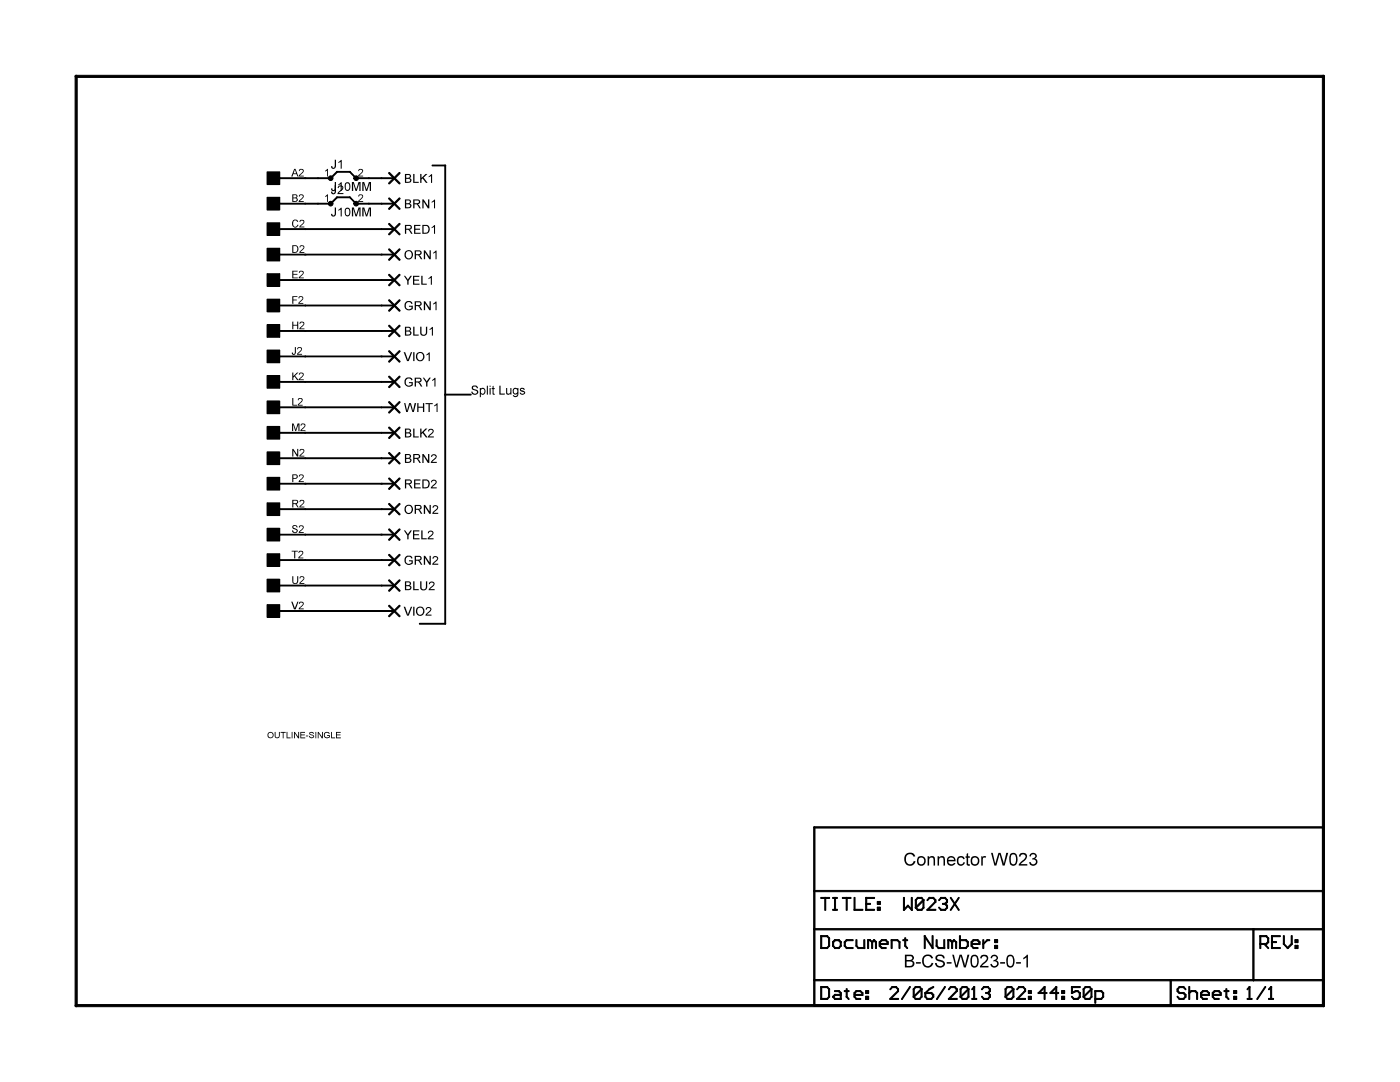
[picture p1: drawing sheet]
<?xml version="1.0" encoding="utf-8"?>
<!DOCTYPE eagle SYSTEM "eagle.dtd">
<eagle version="6.6.0">
<drawing>
<settings>
<setting alwaysvectorfont="no"/>
<setting verticaltext="up"/>
</settings>
<grid distance="0.1" unitdist="inch" unit="inch" style="lines" multiple="1" display="no" altdistance="0.01" altunitdist="inch" altunit="inch"/>
<schematic xreflabel="%F%N/%S.%C%R" xrefpart="/%S.%C%R">
<libraries>
<library name="frames">
<symbols>
<symbol name="LETTER_L">
<frame x1="0" y1="0" x2="248.92" y2="185.42" columns="12" rows="17" layer="94" border-left="no" border-top="no" border-right="no" border-bottom="no"/>
</symbol>
<symbol name="DOCFIELD">
<wire x1="0" y1="0" x2="71.12" y2="0" width="0.1016" layer="94"/>
<wire x1="101.6" y1="15.24" x2="87.63" y2="15.24" width="0.1016" layer="94"/>
<wire x1="0" y1="0" x2="0" y2="5.08" width="0.1016" layer="94"/>
<wire x1="0" y1="5.08" x2="71.12" y2="5.08" width="0.1016" layer="94"/>
<wire x1="0" y1="5.08" x2="0" y2="15.24" width="0.1016" layer="94"/>
<wire x1="101.6" y1="15.24" x2="101.6" y2="5.08" width="0.1016" layer="94"/>
<wire x1="71.12" y1="5.08" x2="71.12" y2="0" width="0.1016" layer="94"/>
<wire x1="71.12" y1="5.08" x2="87.63" y2="5.08" width="0.1016" layer="94"/>
<wire x1="71.12" y1="0" x2="101.6" y2="0" width="0.1016" layer="94"/>
<wire x1="87.63" y1="15.24" x2="87.63" y2="5.08" width="0.1016" layer="94"/>
<wire x1="87.63" y1="15.24" x2="0" y2="15.24" width="0.1016" layer="94"/>
<wire x1="87.63" y1="5.08" x2="101.6" y2="5.08" width="0.1016" layer="94"/>
<wire x1="101.6" y1="5.08" x2="101.6" y2="0" width="0.1016" layer="94"/>
<wire x1="0" y1="15.24" x2="0" y2="22.86" width="0.1016" layer="94"/>
<wire x1="101.6" y1="35.56" x2="0" y2="35.56" width="0.1016" layer="94"/>
<wire x1="101.6" y1="35.56" x2="101.6" y2="22.86" width="0.1016" layer="94"/>
<wire x1="0" y1="22.86" x2="101.6" y2="22.86" width="0.1016" layer="94"/>
<wire x1="0" y1="22.86" x2="0" y2="35.56" width="0.1016" layer="94"/>
<wire x1="101.6" y1="22.86" x2="101.6" y2="15.24" width="0.1016" layer="94"/>
<text x="1.27" y="1.27" size="2.54" layer="94">Date:</text>
<text x="12.7" y="1.27" size="2.54" layer="94">&gt;LAST_DATE_TIME</text>
<text x="72.39" y="1.27" size="2.54" layer="94">Sheet:</text>
<text x="86.36" y="1.27" size="2.54" layer="94">&gt;SHEET</text>
<text x="88.9" y="11.43" size="2.54" layer="94">REV:</text>
<text x="1.27" y="19.05" size="2.54" layer="94">TITLE:</text>
<text x="1.27" y="11.43" size="2.54" layer="94">Document Number:</text>
<text x="17.78" y="19.05" size="2.54" layer="94">&gt;DRAWING_NAME</text>
</symbol>
</symbols>
<devicesets>
<deviceset name="LETTER_L" prefix="FRAME" uservalue="yes">
<gates>
<gate name="G$1" symbol="LETTER_L" x="0" y="0"/>
<gate name="G$2" symbol="DOCFIELD" x="147.32" y="0" addlevel="must"/>
</gates>
<devices>
<device name="">
<technologies>
<technology name=""/>
</technologies>
</device>
</devices>
</deviceset>
</devicesets>
</library>
<library name="dec-con">
<symbols>
<symbol name="DEVICE">
<text x="0" y="0" size="1.27" layer="94">&gt;Value</text>
</symbol>
<symbol name="EDGE-RIGHT">
<rectangle x1="-5.08" y1="-1.27" x2="-2.54" y2="1.27" layer="94"/>
<pin name="1" x="2.54" y="0" visible="pad" length="middle" rot="R180"/>
</symbol>
<symbol name="PAD">
<wire x1="-1.016" y1="1.016" x2="1.016" y2="-1.016" width="0.254" layer="94"/>
<wire x1="-1.016" y1="-1.016" x2="1.016" y2="1.016" width="0.254" layer="94"/>
<text x="1.905" y="-0.9525" size="1.778" layer="95">&gt;NAME</text>
<pin name="P" x="-2.54" y="0" visible="off" length="short" direction="pas"/>
</symbol>
</symbols>
<devicesets>
<deviceset name="OUTLINE-*">
<gates>
<gate name="G$1" symbol="DEVICE" x="0" y="0" addlevel="always"/>
</gates>
<devices>
<device name="SINGLE" package="SINGLE">
<technologies>
<technology name=""/>
</technologies>
</device>
<device name="SINGLE-R" package="SINGLE-R">
<technologies>
<technology name=""/>
</technologies>
</device>
<device name="PROTO" package="DECPROTO111">
<technologies>
<technology name=""/>
</technologies>
</device>
<device name="OMNIBUS" package="OMNIBUS">
<technologies>
<technology name=""/>
</technologies>
</device>
<device name="DOUBLE" package="DOUBLE">
<technologies>
<technology name=""/>
</technologies>
</device>
<device name="DOUBLE-R" package="DOUBLE-R">
<technologies>
<technology name=""/>
</technologies>
</device>
<device name="SINGLE-LONG" package="SINGLE-LONG">
<technologies>
<technology name=""/>
</technologies>
</device>
<device name="DOUBLE-LONG" package="DOUBLE-LONG">
<technologies>
<technology name=""/>
</technologies>
</device>
</devices>
</deviceset>
<deviceset name="EDGE-1">
<gates>
<gate name="V2" symbol="EDGE-RIGHT" x="0" y="43.18" addlevel="always" swaplevel="1"/>
<gate name="U2" symbol="EDGE-RIGHT" x="0" y="38.1" addlevel="always" swaplevel="1"/>
<gate name="T2" symbol="EDGE-RIGHT" x="0" y="33.02" addlevel="always" swaplevel="1"/>
<gate name="S2" symbol="EDGE-RIGHT" x="0" y="27.94" addlevel="always" swaplevel="1"/>
<gate name="R2" symbol="EDGE-RIGHT" x="0" y="22.86" addlevel="always" swaplevel="1"/>
<gate name="P2" symbol="EDGE-RIGHT" x="0" y="17.78" addlevel="always" swaplevel="1"/>
<gate name="N2" symbol="EDGE-RIGHT" x="0" y="12.7" addlevel="always" swaplevel="1"/>
<gate name="M2" symbol="EDGE-RIGHT" x="0" y="7.62" addlevel="always" swaplevel="1"/>
<gate name="L2" symbol="EDGE-RIGHT" x="0" y="2.54" addlevel="always" swaplevel="1"/>
<gate name="K2" symbol="EDGE-RIGHT" x="0" y="-2.54" addlevel="always" swaplevel="1"/>
<gate name="J2" symbol="EDGE-RIGHT" x="0" y="-7.62" addlevel="always" swaplevel="1"/>
<gate name="H2" symbol="EDGE-RIGHT" x="0" y="-12.7" addlevel="always" swaplevel="1"/>
<gate name="F2" symbol="EDGE-RIGHT" x="0" y="-17.78" addlevel="always" swaplevel="1"/>
<gate name="E2" symbol="EDGE-RIGHT" x="0" y="-22.86" addlevel="always" swaplevel="1"/>
<gate name="D2" symbol="EDGE-RIGHT" x="0" y="-27.94" addlevel="always" swaplevel="1"/>
<gate name="C2" symbol="EDGE-RIGHT" x="0" y="-33.02" addlevel="always" swaplevel="1"/>
<gate name="B2" symbol="EDGE-RIGHT" x="0" y="-38.1" addlevel="always" swaplevel="1"/>
<gate name="A2" symbol="EDGE-RIGHT" x="0" y="-43.18" addlevel="always" swaplevel="1"/>
</gates>
<devices>
<device name="" package="EDGE-CON1">
<connects>
<connect gate="A2" pin="1" pad="A2"/>
<connect gate="B2" pin="1" pad="B2"/>
<connect gate="C2" pin="1" pad="C2"/>
<connect gate="D2" pin="1" pad="D2"/>
<connect gate="E2" pin="1" pad="E2"/>
<connect gate="F2" pin="1" pad="F2"/>
<connect gate="H2" pin="1" pad="H2"/>
<connect gate="J2" pin="1" pad="J2"/>
<connect gate="K2" pin="1" pad="K2"/>
<connect gate="L2" pin="1" pad="L2"/>
<connect gate="M2" pin="1" pad="M2"/>
<connect gate="N2" pin="1" pad="N2"/>
<connect gate="P2" pin="1" pad="P2"/>
<connect gate="R2" pin="1" pad="R2"/>
<connect gate="S2" pin="1" pad="S2"/>
<connect gate="T2" pin="1" pad="T2"/>
<connect gate="U2" pin="1" pad="U2"/>
<connect gate="V2" pin="1" pad="V2"/>
</connects>
<technologies>
<technology name=""/>
</technologies>
</device>
</devices>
</deviceset>
<deviceset name="PAD" prefix="PAD">
<gates>
<gate name="G$1" symbol="PAD" x="2.54" y="0"/>
</gates>
<devices>
<device name="-0240" package="0240">
<connects>
<connect gate="G$1" pin="P" pad="P$1"/>
</connects>
<technologies>
<technology name=""/>
</technologies>
</device>
<device name="-0280" package="0280">
<connects>
<connect gate="G$1" pin="P" pad="P$1"/>
</connects>
<technologies>
<technology name=""/>
</technologies>
</device>
<device name="-0320" package="0320">
<connects>
<connect gate="G$1" pin="P" pad="P$1"/>
</connects>
<technologies>
<technology name=""/>
</technologies>
</device>
<device name="-0360" package="0360">
<connects>
<connect gate="G$1" pin="P" pad="P$1"/>
</connects>
<technologies>
<technology name=""/>
</technologies>
</device>
<device name="-0420" package="0420">
<connects>
<connect gate="G$1" pin="P" pad="P$1"/>
</connects>
<technologies>
<technology name=""/>
</technologies>
</device>
<device name="-0465" package="0465">
<connects>
<connect gate="G$1" pin="P" pad="P$1"/>
</connects>
<technologies>
<technology name=""/>
</technologies>
</device>
<device name="-0520" package="0520">
<connects>
<connect gate="G$1" pin="P" pad="P$1"/>
</connects>
<technologies>
<technology name=""/>
</technologies>
</device>
<device name="-0550" package="0550">
<connects>
<connect gate="G$1" pin="P" pad="P$1"/>
</connects>
<technologies>
<technology name=""/>
</technologies>
</device>
<device name="-0595" package="0595">
<connects>
<connect gate="G$1" pin="P" pad="P$1"/>
</connects>
<technologies>
<technology name=""/>
</technologies>
</device>
<device name="-0635" package="0635">
<connects>
<connect gate="G$1" pin="P" pad="P$1"/>
</connects>
<technologies>
<technology name=""/>
</technologies>
</device>
<device name="-0670" package="0670">
<connects>
<connect gate="G$1" pin="P" pad="P$1"/>
</connects>
<technologies>
<technology name=""/>
</technologies>
</device>
<device name="-0730" package="0730">
<connects>
<connect gate="G$1" pin="P" pad="P$1"/>
</connects>
<technologies>
<technology name=""/>
</technologies>
</device>
<device name="-0760" package="0760">
<connects>
<connect gate="G$1" pin="P" pad="P$1"/>
</connects>
<technologies>
<technology name=""/>
</technologies>
</device>
<device name="-0820" package="0820">
<connects>
<connect gate="G$1" pin="P" pad="P$1"/>
</connects>
<technologies>
<technology name=""/>
</technologies>
</device>
</devices>
</deviceset>
</devicesets>
</library>
<library name="jumper">
<symbols>
<symbol name="J">
<wire x1="-2.54" y1="0" x2="-1.27" y2="1.27" width="0.1524" layer="94"/>
<wire x1="-1.27" y1="1.27" x2="1.27" y2="1.27" width="0.1524" layer="94"/>
<wire x1="2.54" y1="0" x2="1.27" y2="1.27" width="0.1524" layer="94"/>
<circle x="-2.54" y="0" radius="0.254" width="0.4064" layer="94"/>
<circle x="2.54" y="0" radius="0.254" width="0.4064" layer="94"/>
<text x="-2.54" y="1.905" size="1.778" layer="95">&gt;NAME</text>
<text x="-2.54" y="-2.54" size="1.778" layer="96">&gt;VALUE</text>
<pin name="1" x="-5.08" y="0" visible="pad" length="short" direction="pas" swaplevel="1"/>
<pin name="2" x="5.08" y="0" visible="pad" length="short" direction="pas" swaplevel="1" rot="R180"/>
</symbol>
</symbols>
<devicesets>
<deviceset name="J" prefix="J">
<gates>
<gate name="1" symbol="J" x="0" y="0"/>
</gates>
<devices>
<device name="5MM" package="05">
<connects>
<connect gate="1" pin="1" pad="1"/>
<connect gate="1" pin="2" pad="2"/>
</connects>
<technologies>
<technology name=""/>
</technologies>
</device>
<device name="7MM" package="07">
<connects>
<connect gate="1" pin="1" pad="1"/>
<connect gate="1" pin="2" pad="2"/>
</connects>
<technologies>
<technology name=""/>
</technologies>
</device>
<device name="10MM" package="10">
<connects>
<connect gate="1" pin="1" pad="1"/>
<connect gate="1" pin="2" pad="2"/>
</connects>
<technologies>
<technology name=""/>
</technologies>
</device>
<device name="12MM" package="12">
<connects>
<connect gate="1" pin="1" pad="1"/>
<connect gate="1" pin="2" pad="2"/>
</connects>
<technologies>
<technology name=""/>
</technologies>
</device>
<device name="15MM" package="15">
<connects>
<connect gate="1" pin="1" pad="1"/>
<connect gate="1" pin="2" pad="2"/>
</connects>
<technologies>
<technology name=""/>
</technologies>
</device>
<device name="20MM" package="20">
<connects>
<connect gate="1" pin="1" pad="1"/>
<connect gate="1" pin="2" pad="2"/>
</connects>
<technologies>
<technology name=""/>
</technologies>
</device>
<device name="25MM" package="25">
<connects>
<connect gate="1" pin="1" pad="1"/>
<connect gate="1" pin="2" pad="2"/>
</connects>
<technologies>
<technology name=""/>
</technologies>
</device>
<device name="30MM" package="30">
<connects>
<connect gate="1" pin="1" pad="1"/>
<connect gate="1" pin="2" pad="2"/>
</connects>
<technologies>
<technology name=""/>
</technologies>
</device>
</devices>
</deviceset>
</devicesets>
</library>
</libraries>
<attributes>
</attributes>
<variantdefs>
</variantdefs>
<classes>
<class number="0" name="default" width="0" drill="0">
</class>
<class number="1" name="Supply" width="0.8128" drill="0">
</class>
</classes>
<parts>
<part name="FRAME1" library="frames" deviceset="LETTER_L" device=""/>
<part name="U$1" library="dec-con" deviceset="OUTLINE-*" device="SINGLE"/>
<part name="U$2" library="dec-con" deviceset="EDGE-1" device=""/>
<part name="BLK1" library="dec-con" deviceset="PAD" device="-0465"/>
<part name="BRN1" library="dec-con" deviceset="PAD" device="-0465"/>
<part name="RED1" library="dec-con" deviceset="PAD" device="-0465"/>
<part name="ORN1" library="dec-con" deviceset="PAD" device="-0465"/>
<part name="YEL1" library="dec-con" deviceset="PAD" device="-0465"/>
<part name="GRN1" library="dec-con" deviceset="PAD" device="-0465"/>
<part name="BLU1" library="dec-con" deviceset="PAD" device="-0465"/>
<part name="VIO1" library="dec-con" deviceset="PAD" device="-0465"/>
<part name="GRY1" library="dec-con" deviceset="PAD" device="-0465"/>
<part name="WHT1" library="dec-con" deviceset="PAD" device="-0465"/>
<part name="BLK2" library="dec-con" deviceset="PAD" device="-0465"/>
<part name="BRN2" library="dec-con" deviceset="PAD" device="-0465"/>
<part name="RED2" library="dec-con" deviceset="PAD" device="-0465"/>
<part name="ORN2" library="dec-con" deviceset="PAD" device="-0465"/>
<part name="YEL2" library="dec-con" deviceset="PAD" device="-0465"/>
<part name="GRN2" library="dec-con" deviceset="PAD" device="-0465"/>
<part name="BLU2" library="dec-con" deviceset="PAD" device="-0465"/>
<part name="VIO2" library="dec-con" deviceset="PAD" device="-0465"/>
<part name="J1" library="jumper" deviceset="J" device="10MM"/>
<part name="J2" library="jumper" deviceset="J" device="10MM"/>
</parts>
<sheets>
<sheet>
<plain>
<wire x1="71.12" y1="167.64" x2="73.66" y2="167.64" width="0.1524" layer="94"/>
<wire x1="73.66" y1="167.64" x2="73.66" y2="121.92" width="0.1524" layer="94"/>
<wire x1="73.66" y1="121.92" x2="73.66" y2="76.2" width="0.1524" layer="94"/>
<wire x1="73.66" y1="76.2" x2="68.58" y2="76.2" width="0.1524" layer="94"/>
<wire x1="78.74" y1="121.92" x2="73.66" y2="121.92" width="0.1524" layer="94"/>
<text x="165.1" y="27.94" size="2.54" layer="94">Connector W023</text>
<text x="165.1" y="7.62" size="2.54" layer="94">B-CS-W023-0-1</text>
<text x="78.74" y="121.92" size="1.778" layer="94">Split Lugs</text>
</plain>
<instances>
<instance part="FRAME1" gate="G$1" x="0" y="0"/>
<instance part="FRAME1" gate="G$2" x="147.32" y="0"/>
<instance part="U$1" gate="G$1" x="38.1" y="53.34"/>
<instance part="U$2" gate="V2" x="43.18" y="78.74"/>
<instance part="U$2" gate="U2" x="43.18" y="83.82"/>
<instance part="U$2" gate="T2" x="43.18" y="88.9"/>
<instance part="U$2" gate="S2" x="43.18" y="93.98"/>
<instance part="U$2" gate="R2" x="43.18" y="99.06"/>
<instance part="U$2" gate="P2" x="43.18" y="104.14"/>
<instance part="U$2" gate="N2" x="43.18" y="109.22"/>
<instance part="U$2" gate="M2" x="43.18" y="114.3"/>
<instance part="U$2" gate="L2" x="43.18" y="119.38"/>
<instance part="U$2" gate="K2" x="43.18" y="124.46"/>
<instance part="U$2" gate="J2" x="43.18" y="129.54"/>
<instance part="U$2" gate="H2" x="43.18" y="134.62"/>
<instance part="U$2" gate="F2" x="43.18" y="139.7"/>
<instance part="U$2" gate="E2" x="43.18" y="144.78"/>
<instance part="U$2" gate="D2" x="43.18" y="149.86"/>
<instance part="U$2" gate="C2" x="43.18" y="154.94"/>
<instance part="U$2" gate="B2" x="43.18" y="160.02"/>
<instance part="U$2" gate="A2" x="43.18" y="165.1"/>
<instance part="BLK1" gate="G$1" x="63.5" y="165.1"/>
<instance part="BRN1" gate="G$1" x="63.5" y="160.02"/>
<instance part="RED1" gate="G$1" x="63.5" y="154.94"/>
<instance part="ORN1" gate="G$1" x="63.5" y="149.86"/>
<instance part="YEL1" gate="G$1" x="63.5" y="144.78"/>
<instance part="GRN1" gate="G$1" x="63.5" y="139.7"/>
<instance part="BLU1" gate="G$1" x="63.5" y="134.62"/>
<instance part="VIO1" gate="G$1" x="63.5" y="129.54"/>
<instance part="GRY1" gate="G$1" x="63.5" y="124.46"/>
<instance part="WHT1" gate="G$1" x="63.5" y="119.38"/>
<instance part="BLK2" gate="G$1" x="63.5" y="114.3"/>
<instance part="BRN2" gate="G$1" x="63.5" y="109.22"/>
<instance part="RED2" gate="G$1" x="63.5" y="104.14"/>
<instance part="ORN2" gate="G$1" x="63.5" y="99.06"/>
<instance part="YEL2" gate="G$1" x="63.5" y="93.98"/>
<instance part="GRN2" gate="G$1" x="63.5" y="88.9"/>
<instance part="BLU2" gate="G$1" x="63.5" y="83.82"/>
<instance part="VIO2" gate="G$1" x="63.5" y="78.74"/>
<instance part="J1" gate="1" x="53.34" y="165.1"/>
<instance part="J2" gate="1" x="53.34" y="160.02"/>
</instances>
<busses>
</busses>
<nets>
<net name="N$2" class="1">
<segment>
<wire x1="60.96" y1="139.7" x2="45.72" y2="139.7" width="0.1524" layer="91"/>
<pinref part="GRN1" gate="G$1" pin="P"/>
<pinref part="U$2" gate="F2" pin="1"/>
</segment>
</net>
<net name="N$3" class="1">
<segment>
<wire x1="45.72" y1="129.54" x2="60.96" y2="129.54" width="0.1524" layer="91"/>
<pinref part="VIO1" gate="G$1" pin="P"/>
<pinref part="U$2" gate="J2" pin="1"/>
</segment>
</net>
<net name="N$4" class="1">
<segment>
<wire x1="45.72" y1="119.38" x2="60.96" y2="119.38" width="0.1524" layer="91"/>
<pinref part="WHT1" gate="G$1" pin="P"/>
<pinref part="U$2" gate="L2" pin="1"/>
</segment>
</net>
<net name="N$5" class="1">
<segment>
<wire x1="45.72" y1="109.22" x2="60.96" y2="109.22" width="0.1524" layer="91"/>
<pinref part="BRN2" gate="G$1" pin="P"/>
<pinref part="U$2" gate="N2" pin="1"/>
</segment>
</net>
<net name="N$6" class="1">
<segment>
<wire x1="45.72" y1="99.06" x2="60.96" y2="99.06" width="0.1524" layer="91"/>
<pinref part="ORN2" gate="G$1" pin="P"/>
<pinref part="U$2" gate="R2" pin="1"/>
</segment>
</net>
<net name="N$7" class="1">
<segment>
<wire x1="45.72" y1="88.9" x2="60.96" y2="88.9" width="0.1524" layer="91"/>
<pinref part="GRN2" gate="G$1" pin="P"/>
<pinref part="U$2" gate="T2" pin="1"/>
</segment>
</net>
<net name="N$8" class="1">
<segment>
<wire x1="60.96" y1="78.74" x2="45.72" y2="78.74" width="0.1524" layer="91"/>
<pinref part="VIO2" gate="G$1" pin="P"/>
<pinref part="U$2" gate="V2" pin="1"/>
</segment>
</net>
<net name="N$9" class="0">
<segment>
<wire x1="60.96" y1="160.02" x2="58.42" y2="160.02" width="0.1524" layer="91"/>
<pinref part="BRN1" gate="G$1" pin="P"/>
<pinref part="J2" gate="1" pin="2"/>
</segment>
</net>
<net name="N$10" class="1">
<segment>
<wire x1="58.42" y1="165.1" x2="60.96" y2="165.1" width="0.1524" layer="91"/>
<pinref part="BLK1" gate="G$1" pin="P"/>
<pinref part="J1" gate="1" pin="2"/>
</segment>
</net>
<net name="N$12" class="1">
<segment>
<wire x1="45.72" y1="144.78" x2="60.96" y2="144.78" width="0.1524" layer="91"/>
<pinref part="YEL1" gate="G$1" pin="P"/>
<pinref part="U$2" gate="E2" pin="1"/>
</segment>
</net>
<net name="N$13" class="1">
<segment>
<wire x1="60.96" y1="134.62" x2="45.72" y2="134.62" width="0.1524" layer="91"/>
<pinref part="BLU1" gate="G$1" pin="P"/>
<pinref part="U$2" gate="H2" pin="1"/>
</segment>
</net>
<net name="N$14" class="1">
<segment>
<wire x1="60.96" y1="124.46" x2="45.72" y2="124.46" width="0.1524" layer="91"/>
<pinref part="GRY1" gate="G$1" pin="P"/>
<pinref part="U$2" gate="K2" pin="1"/>
</segment>
</net>
<net name="N$16" class="1">
<segment>
<wire x1="45.72" y1="83.82" x2="60.96" y2="83.82" width="0.1524" layer="91"/>
<pinref part="BLU2" gate="G$1" pin="P"/>
<pinref part="U$2" gate="U2" pin="1"/>
</segment>
</net>
<net name="N$17" class="1">
<segment>
<wire x1="60.96" y1="93.98" x2="45.72" y2="93.98" width="0.1524" layer="91"/>
<pinref part="YEL2" gate="G$1" pin="P"/>
<pinref part="U$2" gate="S2" pin="1"/>
</segment>
</net>
<net name="N$18" class="1">
<segment>
<wire x1="60.96" y1="104.14" x2="45.72" y2="104.14" width="0.1524" layer="91"/>
<pinref part="RED2" gate="G$1" pin="P"/>
<pinref part="U$2" gate="P2" pin="1"/>
</segment>
</net>
<net name="N$19" class="1">
<segment>
<wire x1="60.96" y1="114.3" x2="45.72" y2="114.3" width="0.1524" layer="91"/>
<pinref part="BLK2" gate="G$1" pin="P"/>
<pinref part="U$2" gate="M2" pin="1"/>
</segment>
</net>
<net name="N$1" class="1">
<segment>
<wire x1="60.96" y1="154.94" x2="45.72" y2="154.94" width="0.1524" layer="91"/>
<pinref part="RED1" gate="G$1" pin="P"/>
<pinref part="U$2" gate="C2" pin="1"/>
</segment>
</net>
<net name="N$20" class="0">
<segment>
<wire x1="48.26" y1="160.02" x2="45.72" y2="160.02" width="0.1524" layer="91"/>
<pinref part="J2" gate="1" pin="1"/>
<pinref part="U$2" gate="B2" pin="1"/>
</segment>
</net>
<net name="N$21" class="1">
<segment>
<wire x1="45.72" y1="165.1" x2="48.26" y2="165.1" width="0.1524" layer="91"/>
<pinref part="J1" gate="1" pin="1"/>
<pinref part="U$2" gate="A2" pin="1"/>
</segment>
</net>
<net name="N$15" class="0">
<segment>
<wire x1="45.72" y1="149.86" x2="60.96" y2="149.86" width="0.1524" layer="91"/>
<pinref part="ORN1" gate="G$1" pin="P"/>
<pinref part="U$2" gate="D2" pin="1"/>
</segment>
</net>
</nets>
</sheet>
</sheets>
<errors>
<approved hash="113,1,124.356,92.606,FRAME1,,,,,"/>
</errors>
</schematic>
</drawing>
</eagle>
